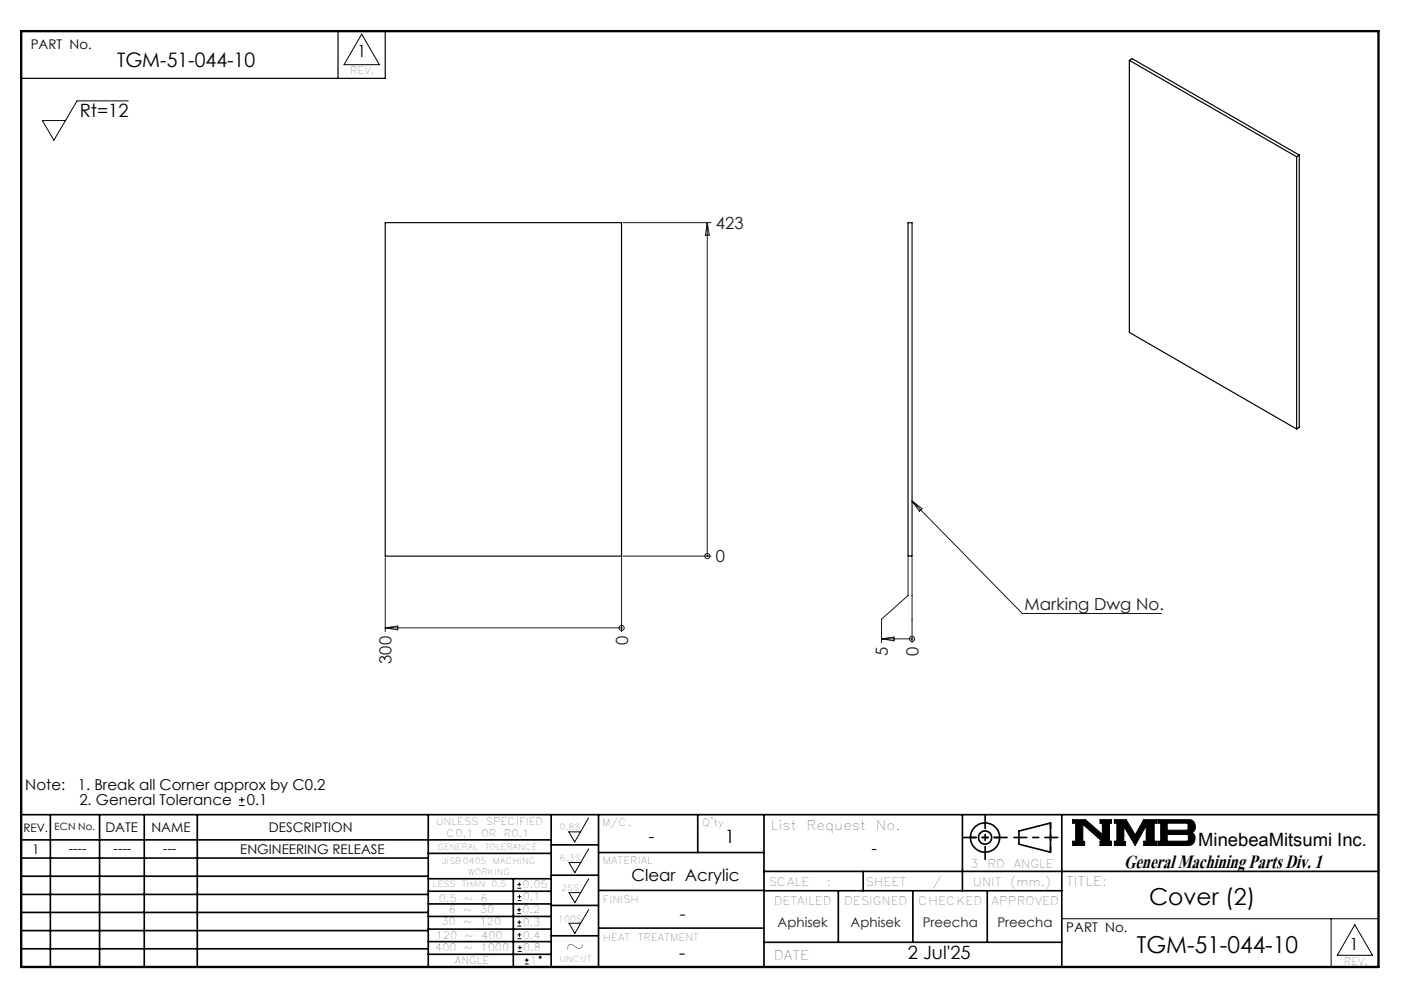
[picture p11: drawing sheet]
<svg xmlns="http://www.w3.org/2000/svg" width="297mm" height="210mm" viewBox="0 0 297 210" stroke-linecap="round" stroke-linejoin="round" font-family="sans-serif">
<g fill="none" stroke="#000" stroke-width=".21">
<path d="M76.5 7.2l3.8 6.5h-7.5zM27.1 21.3h-10.8l-4.9 8.4-2.4-4.2h4.9M50.6 170.3h1.2M50.6 169.1h1.2M51.2 168.5v1.2M120.3 175.9h2.5l-1.2 2.2zM124.5 173l-1.7 2.9M124.5 179.5l-1.7 2.9M226.9 173.3h2.7l3.6 3.2v-2.4h-.5v-.8h2.4v.8h-.4v3.8h.4v.9h-2.4v-.9h.5l-4.1-3.6v3.6h.3v.9h-2.5v-.9h.6v-3.8h-.6zM235.7 173.3h2.5l1.9 3.3 1.8-3.3h2.8v.8h-.5v3.8h.5v.9h-2.8v-.9h.6v-3.3l-2.4 4.2-2.4-4v3.2h.4v.8h-2.4v-.9h.6v-3.8h-.6zM244.9 173.3h6.6a1.47 1.47 0 0 1 1.3 1.2 1.47 1.47 0 0 1-.7 1.6 1.48 1.48 0 0 1 .7 1.6 1.48 1.48 0 0 1-1.4 1.1h-6.5v-.9h.6v-3.8h-.6zM246.9 174.1h4.1l.3 .2v1l-.3 .3h-4.1z"/>
<path d="M246.9 176.5h4.2l.3 .3v.8l-.4 .3h-4.1zM109.4 193.2h.8M109.4 192.4h.8M109.4 187.8h.8M109.4 187h.8M109.5 198.5h.8M109.5 197.7h.8M109.5 195.9h.8M109.5 195h.8M109.5 190.5h.8M109.5 189.6h.8M109.8 192v.8"/>
<path d="M109.9 194.7v.8M109.9 186.6v.8M109.9 189.2v.8M109.9 197.3v.8M110 200v.8M120.4 182.4h2.4l-1.2 2.2zM120.4 188.8h2.4l-1.2 2.1zM120.4 195.3h2.4l-1.2 2.1zM124.5 185.9l-1.7 2.9M124.5 192.4l-1.7 2.9M224.6 194.3h67M281.6 194.3v10.2"/>
<path d="M286.6 195.6l3.7 6.4h-7.4zM109.5 201.2h.8M109.5 200.4h.8M111 203.9h.8M111 203.1h.8M111.4 202.7v.8"/>
<circle cx="114.3" cy="202.5" r=".2"/>
</g>
<g fill="none" stroke="#000" stroke-width=".35">
<path d="M4.5 172.3h287.1M4.5 177.6h112.1M10.7 172.3v32.2M21.1 172.3v32.2M30.5 172.3v32.2M41.7 172.3v32.2M90.6 172.3v32.2M116.6 172.3v32.2M116.6 178.7h10M126.6 172.3v32.2M147.6 172.3v8M161.6 172.3v32.2"/>
<path d="M203.6 172.3v16.1M215.5 175.7l6.7-1.6v6.1l-6.7-1.7zM224.6 172.3v32.2M4.5 185.3h86.1M4.5 181.5h86.1M4.5 189.2h86.1M4.5 193h86.1M4.5 196.8h86.1M90.6 199.1h26M90.6 193.8h26M90.6 188.5h26M90.6 191.2h26"/>
<path d="M90.6 180.5h26M90.6 185.8h26M90.6 196.5h26M108.6 185.8v18.5M116.6 185.1h10M116.6 191.5h10M116.6 197.9h10M126.6 196.3h35M126.6 188.3h35M126.6 180.3h35M161.6 184.3h130M161.6 199.3h63"/>
<path d="M161.6 188.4h63M177.3 188.4v10.9M182.6 184.3v4.1M193.1 188.4v10.9M208.8 188.4v10.9M4.5 200.7h86.1M90.6 201.8h26"/>
<circle cx="208.4" cy="177.1" r="3.1"/>
<circle cx="208.4" cy="177.1" r="1.4"/>
</g>
<path d="M4.5 6.6h287.1" fill="none" stroke="#000" stroke-width=".21" stroke-dasharray="6.3 1.3 1.3 1.3" stroke-dashoffset="1.9"/>
<path d="M71.5 6.6v10M81.5 6.6v10h-77M238.9 12.8l.6-.4 35.3 20.4M238.9 12.8l35.4 20.4M238.9 12.8v57.5l35.4 20.4M274.3 33.2v57.5M274.8 32.8l-.5 .4M274.8 32.8v57.6l-.5 .3M81.5 47.1h50v70.5h-50zM192.1 47.1h.8v70.5h-.8z" fill="none" stroke="#000" stroke-width=".25"/>
<path d="M205.3 177.1h6.2M222.2 174v6.2" fill="none" stroke="#000" stroke-width=".35" stroke-dasharray="15.2 1.3 1.3 1.3" stroke-dashoffset="14.1"/>
<path d="M203.8 177.1h9.2M208.4 172.5v9.2M214.5 177.1h9.3" fill="none" stroke="#000" stroke-width=".35" stroke-dasharray="15.2 1.3 1.3 1.3" stroke-dashoffset="12.5"/>
<path d="M4.5 6.6h287.1v197.9h-287.1z" fill="none" stroke="#000" stroke-width=".5"/>
<path d="M226.9 173.3v.8h.6v3.8h-.6v.9h2.5v-.9h-.3v-3.6l4.1 3.6h-.5v.9h2.4v-.9h-.4v-3.8h.4v-.8h-2.4v.8h.5v2.4l-3.6-3.2zM235.7 173.3v.8h.6v3.8h-.6v.9h2.4v-.8h-.4v-3.2l2.4 4 2.4-4.2v3.3h-.6v.9h2.8v-.9h-.5v-3.8h.5v-.8h-2.8l-1.8 3.3-1.9-3.3zM246.9 176.5h4.2l.3 .2v1l-.3 .2h-4.2zM244.9 173.3v.8h.6v3.8h-.6v.9h6.9l.7-.5 .3-.9-.1-.7-.6-.6a1.48 1.48 0 0 0 .7-1.6 1.48 1.48 0 0 0-1.3-1.2zM246.9 174.1h4.1l.3 .2v1.1l-.2 .2h-4.2z" fill-rule="evenodd" fill="#000"/>
<g fill="none" stroke="#191924" stroke-width=".21">
<path d="M131.8 47.1h18.6M149.6 47.1v70.5M149.6 47.1l.4 2.6h-.8zM81.5 117.9v15.7M131.5 117.9v15.7M131.8 117.6h18.6M149.6 117.6h.1M192.1 117.9v8l-5.6 5v5M192.9 106l23.4 23.7h29.4M192.9 106l2.2 1.6-.6 .5zM192.9 117.9v18M81.5 132.8h50"/>
<path d="M81.5 132.8l2.6-.4v.8zM131.5 132.8h.1M186.5 135.1h6.4M186.5 135.1l2.6-.4v.8zM192.9 135.1h.1"/>
<circle cx="149.6" cy="117.6" r=".55"/>
<circle cx="131.5" cy="132.8" r=".54"/>
<circle cx="192.9" cy="135.1" r=".54"/>
</g>
<text font-size="6.2" x="237.8" y="183.6">General Machining Parts Div. 1</text>
<g font-size="4.9">
<text x="243.1" y="191.4">Cover (2)</text>
<text x="119.6" y="201.8">~</text>
<text x="240.5" y="201.5">TGM-51-044-10</text>
</g>
<text font-size="4.2" x="24.8" y="14.3">TGM-51-044-10</text>
<g font-size="3.9">
<text x="16.9" y="24.6">Rt=12</text>
<text x="153.3" y="178.4">1</text>
<text x="253.5" y="178.9">MinebeaMitsumi Inc.</text>
<text x="143.7" y="202.9">-</text>
<text x="192.1" y="202.9">2 Jul'25</text>
</g>
<text font-size="3.9" fill="#191924" x="143.7" y="194.6">-</text>
<g font-size="3.5">
<text x="75.6" y="12.1">1</text>
<text x="137.3" y="178.2">-</text>
<text x="184.4" y="180.5">-</text>
<text x="133.6" y="186.3">Clear Acrylic</text>
<text x="285.5" y="200.9">1</text>
</g>
<g font-size="3.5" fill="#191924">
<text x="151.4" y="48.4">423</text>
<text x="151.4" y="118.9">0</text>
<text x="216.7" y="128.9">Marking Dwg No.</text>
<text x="132.8" y="136.5" transform="rotate(-90 132.8 136.5)">0</text>
<text x="82.8" y="140.4" transform="rotate(-90 82.8 140.4)">300</text>
<text x="187.8" y="138.8" transform="rotate(-90 187.8 138.8)">5</text>
<text x="194.3" y="138.8" transform="rotate(-90 194.3 138.8)">0</text>
</g>
<g font-size="3.2">
<text x="5.4" y="167.2">Note:</text>
<text x="16.4" y="167.2">1. Break all Corner approx by C0.2</text>
<text x="16.8" y="170.3">2. General Tolerance</text>
<text x="52.2" y="170.3">0.1</text>
</g>
<g font-size="2.8">
<text x="6.5" y="10.4">PART No.</text>
<text x="22.3" y="175.9">DATE</text>
<text x="32" y="175.9">NAME</text>
<text x="56.9" y="175.9">DESCRIPTION</text>
<text x="163.1" y="175.4">List</text>
<text x="170.6" y="175.4">Request</text>
<text x="185.3" y="175.4">No.</text>
<text x="6.8" y="180.6">1</text>
<text x="14.5" y="180.3">----</text>
<text x="24" y="180.3">----</text>
<text x="34.5" y="180.3">---</text>
<text x="50.8" y="180.7">ENGINEERING RELEASE</text>
<text x="225.5" y="187.3">TITLE:</text>
<text x="225.6" y="197.2">PART No.</text>
<text x="163.7" y="203">DATE</text>
</g>
<g font-size="2.8" fill="#191924">
<text x="164.5" y="196.1">Aphisek</text>
<text x="179.9" y="196.1">Aphisek</text>
<text x="195.2" y="196.1">Preecha</text>
<text x="211" y="196.1">Preecha</text>
</g>
<g font-size="2.5">
<text x="4.9" y="175.9">REV.</text>
<text x="205.2" y="183.6">3</text>
<text x="208.9" y="183.6">RD</text>
<text x="214.4" y="183.6">ANGLE</text>
<text x="162.5" y="187.3">SCALE</text>
<text x="163.7" y="191.5">DETAILED</text>
<text x="174.9" y="187.3">:</text>
<text x="178.6" y="191.5">DESIGNED</text>
<text x="183.1" y="187.3">SHEET</text>
<text x="194.2" y="191.5">CHECKED</text>
<text x="197.2" y="187.3">/</text>
<text x="205.8" y="187.3">UNIT</text>
<text x="209.8" y="191.5">APPROVED</text>
<text x="213.7" y="187.3">(mm.)</text>
</g>
<g font-size="2.1">
<text x="74.1" y="15.7">REV.</text>
<text x="11.6" y="175.6">ECN No.</text>
<text x="92.2" y="174.5">UNLESS</text>
<text x="94.5" y="177.1">C0.1</text>
<text x="101.8" y="177.1">OR</text>
<text x="102.8" y="174.5">SPECIFIED</text>
<text x="106.6" y="177.1">R0.1</text>
<text x="127.3" y="174.7">M/C.</text>
<text x="148.6" y="174.8">Q'ty</text>
<text x="127.5" y="182.8">MATERIAL</text>
<text x="92.8" y="190.8">0.5</text>
<text x="98.2" y="190.8">~</text>
<text x="101.7" y="190.8">6</text>
<text x="110.6" y="187.8">0.05</text>
<text x="110.6" y="190.4">0.1</text>
<text x="127.6" y="190.9">FINISH</text>
<text x="93.4" y="195.7">30</text>
<text x="94.9" y="193">6</text>
<text x="98" y="195.7">~</text>
<text x="98" y="193">~</text>
<text x="101.5" y="195.7">120</text>
<text x="101.5" y="193">30</text>
<text x="110.5" y="193.2">0.2</text>
<text x="110.6" y="195.9">0.3</text>
<text x="92.1" y="201.1">400</text>
<text x="92.2" y="198.6">120</text>
<text x="96.2" y="203.9">ANGLE</text>
<text x="98.2" y="201.1">~</text>
<text x="98.3" y="198.6">~</text>
<text x="101.7" y="201.1">1000</text>
<text x="101.8" y="198.6">400</text>
<text x="110.6" y="198.5">0.4</text>
<text x="110.7" y="201.2">0.8</text>
<text x="112.1" y="203.9">1</text>
<text x="127.6" y="199">HEAT</text>
<text x="134.9" y="199">TREATMENT</text>
<text x="284.3" y="204.1">REV.</text>
</g>
<g font-size="1.8">
<text x="92.6" y="179.7">GENERAL</text>
<text x="102.5" y="179.7">TOLERANCE</text>
<text x="118.4" y="175.6">0.8S</text>
<text x="93.5" y="182.6">JISB0405</text>
<text x="99" y="185">WORKING</text>
<text x="104.3" y="182.6">MACHING</text>
<text x="118.4" y="182.1">6.3S</text>
<text x="91.6" y="187.6">LESS</text>
<text x="97.7" y="187.6">THAN</text>
<text x="104" y="187.6">0.5</text>
<text x="118.7" y="188.4">25S</text>
<text x="118.1" y="194.9">100S</text>
<text x="118.4" y="203.4">UNCUT</text>
</g>
</svg>
